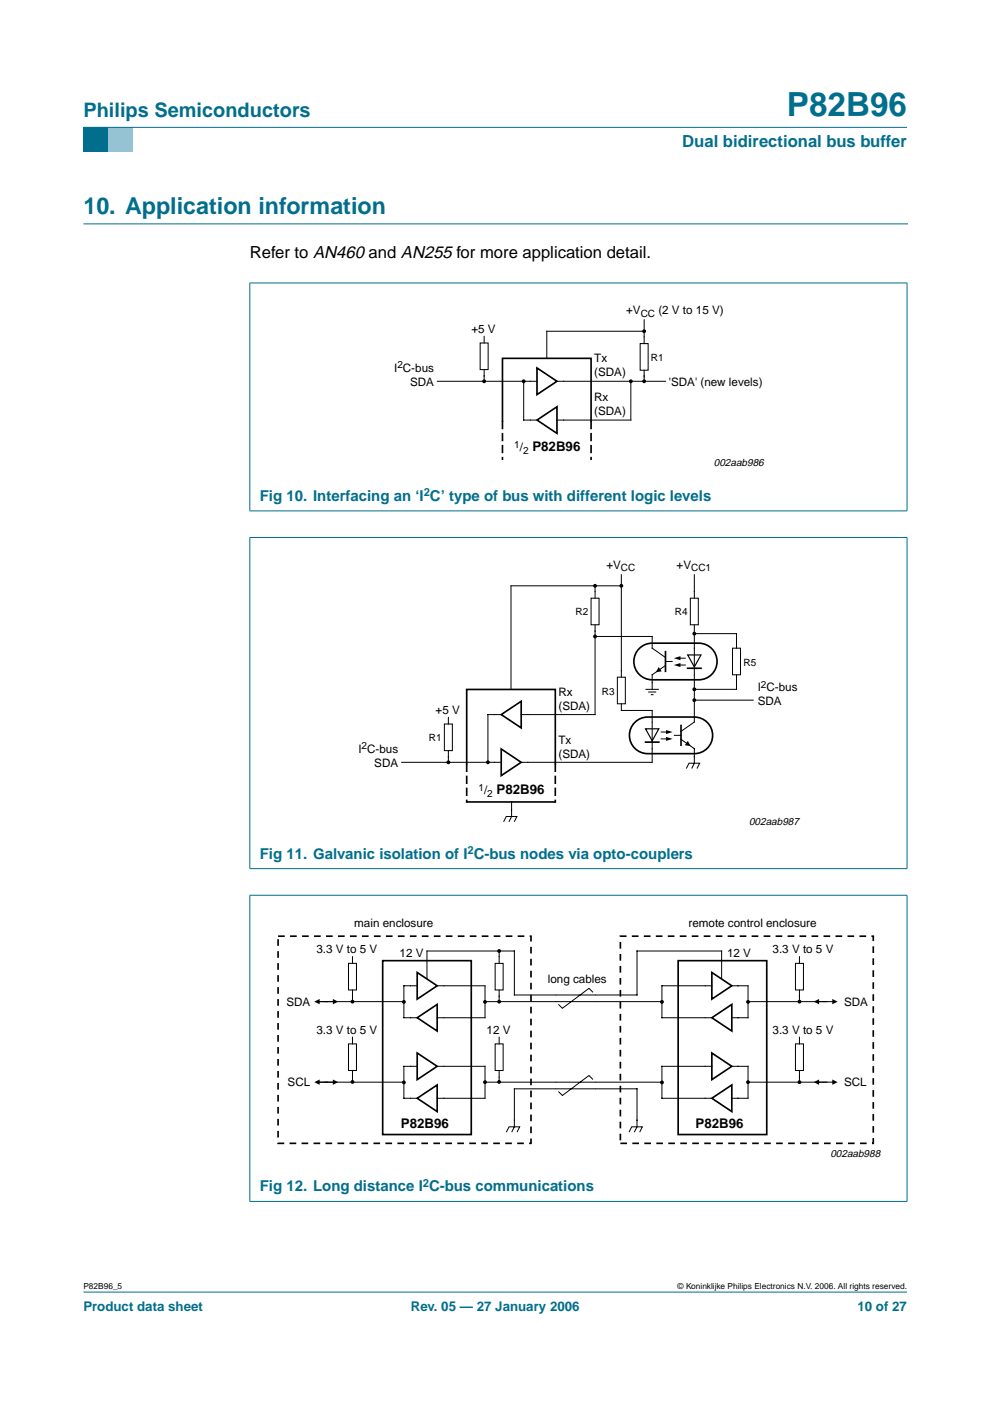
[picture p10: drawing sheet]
<svg xmlns="http://www.w3.org/2000/svg" width="210mm" height="297mm" viewBox="0 0 210 297" stroke-linecap="round" stroke-linejoin="round" font-family="sans-serif">
<path d="M17.7 273.9h174.6z" fill="#006e8c" stroke="#006e8c" stroke-width=".21"/>
<path d="M17.7 27h5.3v5.3h-5.3z" fill-rule="evenodd" fill="#006e8c"/>
<path d="M23 27h5.3v5.3h-5.3z" fill-rule="evenodd" fill="#96c4d6"/>
<g fill="#006e8c" stroke="#006e8c" stroke-width=".21">
<path d="M17.7 27h174.6z"/>
<path d="M53 60v48.3z"/>
<path d="M192.3 60v48.3z"/>
<path d="M52.9 60h139.5z"/>
<path d="M52.9 108.3h139.5z"/>
<path d="M53 114v70.1z"/>
<path d="M192.3 114v70.1z"/>
<path d="M52.9 114h139.5z"/>
<path d="M52.9 184.2h139.5z"/>
<path d="M53 189.9v64.8z"/>
<path d="M192.3 189.9v64.8z"/>
<path d="M52.9 189.8h139.5z"/>
<path d="M52.9 254.7h139.5z"/>
</g>
<path d="M17.7 47.5h174.7" fill="none" stroke="#006e8c" stroke-width=".21"/>
<g fill="none" stroke="#000" stroke-width=".35">
<path d="M113.9 78l4.2 2.8-4.2 2.9zM106.5 89.4v-13.4h18.8v13.4M113.9 89.1l4.2-2.9v5.7zM135.5 137.5a3.9 3.9 0 0 1 2.8-1.1h9.9a3.9 3.9 0 0 1 3.8 3.8 3.9 3.9 0 0 1-3.8 3.9h-9.9a3.9 3.9 0 0 1-3.6-2.4 3.9 3.9 0 0 1 .8-4.2zM141.1 138v4.5M106.3 151.5l4.2-2.8v5.6zM106.3 158.8l4.2 2.8-4.2 2.8zM134.6 153.2a3.9 3.9 0 0 1 2.7-1.2h9.9a3.9 3.9 0 0 1 3.9 3.9 3.9 3.9 0 0 1-3.9 3.9h-9.9a3.9 3.9 0 0 1-3.6-2.4 3.9 3.9 0 0 1 .9-4.2zM136.9 157.3h2.8M144.4 153.7v4.5M145.8 141.7h2.8M99 162.1v-15.9h18.7v15.9"/>
<path d="M99 170h18.7M81.1 203.7h18.8v36.8h-18.8zM88.5 206.2l4.2 2.8-4.2 2.8zM88.5 215.8l4.2-2.8v5.6zM143.8 203.7h18.8v36.8h-18.8zM150.9 206.2l4.3 2.8-4.3 2.8zM150.9 215.8l4.3-2.8v5.6zM88.5 223.3l4.2 2.8-4.2 2.8zM88.5 232.9l4.2-2.9v5.7zM150.9 223.3l4.3 2.8-4.3 2.8zM150.9 232.9l4.3-2.9v5.7z"/>
</g>
<g fill="none" stroke="#000" stroke-width=".21">
<path d="M101.8 72.7h1.7v5.7h-1.7zM102.7 71.3v1.4M102.7 78.4v2.4M135.7 72.9h1.7v5.6h-1.7zM136.6 70.2h-20.7v5.8M136.6 67.8v5.1M136.6 78.5v2.3M92.7 80.8h21.2M111 80.8v8.3h2.9M118.1 80.8h23M133.8 80.8v8.3h-15.7M125.3 126.8h1.7v5.7h-1.7z"/>
<path d="M126.2 134.9h12.1v2.5l2.8 2M126.2 132.5v19h-15.7M126.2 124.2v2.6M131.7 124.2h-23.4v22M131.7 121.9v21.7M143.7 139.5h1.7M146.4 126.8h1.7v5.7h-1.7zM147.2 121.9v4.9M147.2 132.5v1.4M155.3 137.4h1.7v5.7h-1.7zM156.2 137.4v-3.1h-9v18.8l-2.8 2M94.2 153.5h1.7v5.7h-1.7z"/>
<path d="M95.1 152.1v1.4M95.1 159.2v2.4M106.3 151.5h-2.8v10.1M130.9 143.6h1.7v5.6h-1.7zM131.7 149.2v1.4h6.6v11h-27.8M136.9 146.2h2.8M137.4 146.7h1.7M138 147.3h.6M140.1 156.7h1.7M141.1 141.1l-2.8 2v3.1M141.1 140.2h1.4M141.8 155.2h-1.7"/>
<path d="M143 155.9h1.4M144.4 156.8l2.8 1.9v3.1l-.6 1.1M145.4 141h-1.7M147.2 148.4h12.5M156.2 143.1v3.1h-9M85.2 161.6h21.1M106.8 174.2l.5-1.1h2.3l-.6 1.1M108.5 170v3.1l-.6 1.1M145.5 162.9l.6-1.1h2.2l-.5 1.1M67.3 212.4h18.3M73.9 204.3h1.7v5.6h-1.7zM74.7 202.8v1.5"/>
<path d="M74.7 209.9v2.5M74.7 219.9v1.4M88.5 209h-2.9v6.8h2.9M90.5 207.5v-5.9h18.6v9.4h26v-9.4h17.9v5.9M92.7 209h10.1v6.8h-10.1M102.8 212.4h37.5M105 204.3h1.7v5.6h-1.7zM105.8 201.6v2.7M105.8 209.9v2.5M105.8 219.9v1.4M125.7 210.4l-.8-.9-5.7 4.3-.8-.9M150.9 209h-10.6v6.8h10.6"/>
<path d="M155.2 209h3.4v6.8h-3.4M158.6 212.4h18.3M168.7 204.3h1.6v5.6h-1.6zM169.5 202.8v1.5M169.5 209.9v2.5M169.5 219.9v1.4M67.3 229.4h18.3M73.9 221.3h1.7v5.7h-1.7zM74.7 227v2.4M88.5 226.1h-2.9v6.8h2.9M92.7 226.1h10.1v6.8h-10.1M102.8 229.4h37.5"/>
<path d="M105 221.3h1.7v5.7h-1.7zM105.8 227v2.4M125.7 228.9l-.8-.9-5.7 4.3-.8-.9M150.9 226.1h-10.6v6.8h10.6M155.2 226.1h3.4v6.8h-3.4M168.7 221.3h1.6v5.7h-1.6zM169.5 227v2.4M176.9 229.4h-18.3M107.4 240l.5-1.1h2.3l-.6 1.1M108.5 240l.6-1.1v-8h26v8l-.6 1.1M133.4 240l.5-1.1h2.3l-.6 1.1"/>
</g>
<g fill="#000" stroke="#000" stroke-width=".25">
<circle cx="136.6" cy="70.2" r=".28"/>
<circle cx="102.6" cy="80.8" r=".28"/>
<circle cx="111" cy="80.8" r=".28"/>
<circle cx="133.8" cy="80.8" r=".28"/>
<circle cx="136.6" cy="80.8" r=".28"/>
<circle cx="126.2" cy="124.2" r=".28"/>
<circle cx="126.2" cy="134.9" r=".28"/>
<circle cx="131.7" cy="124.2" r=".28"/>
<circle cx="147.2" cy="134.3" r=".28"/>
<circle cx="147.2" cy="146.1" r=".28"/>
<circle cx="147.2" cy="148.4" r=".28"/>
<circle cx="95.1" cy="161.6" r=".28"/>
<circle cx="103.5" cy="161.6" r=".28"/>
<circle cx="74.7" cy="212.4" r=".28"/>
<circle cx="85.6" cy="212.4" r=".28"/>
<circle cx="102.8" cy="212.4" r=".28"/>
<circle cx="105.8" cy="212.4" r=".28"/>
<circle cx="105.8" cy="201.6" r=".28"/>
<circle cx="140.3" cy="212.4" r=".28"/>
<circle cx="158.6" cy="212.4" r=".28"/>
<circle cx="169.5" cy="212.4" r=".28"/>
<circle cx="74.7" cy="229.4" r=".28"/>
<circle cx="85.6" cy="229.5" r=".28"/>
<circle cx="102.8" cy="229.4" r=".28"/>
<circle cx="105.8" cy="229.4" r=".28"/>
<circle cx="140.3" cy="229.5" r=".28"/>
<circle cx="158.6" cy="229.4" r=".28"/>
<circle cx="169.5" cy="229.4" r=".28"/>
</g>
<path d="M106.5 89.4v8M125.3 89.4v8M99 162.1v7.9M117.7 162.1v7.9" fill="none" stroke="#000" stroke-width=".35" stroke-dasharray="1.4 1.1"/>
<path d="M145.8 138.9h2.8l-1.4 2.5zM136.9 154.5h2.8l-1.4 2.6z" fill="none" stroke="#000" stroke-width=".25"/>
<g fill="#000">
<path d="M142.9 139.5l1.4-.4v.9zM139.7 141.4l.6 .9-1.2 .2zM141.2 156.2l1.4 .5-1.4 .4zM141.2 154.8l1.4 .4-1.4 .4zM142.9 141l1.4-.4v.8zM145.8 157.1l.6 1.1-1.2-.2zM66.6 212.4l1.2-.6v1.1zM70.6 211.8l1.1 .6-1.1 .5zM172.5 212.4l1.2-.6v1.1zM176.5 211.8l1.1 .6-1.1 .5zM66.6 229.4l1.2-.5v1.1zM70.6 228.9l1.1 .5-1.1 .6z"/>
<path d="M172.5 229.4l1.2-.5v1.1zM176.5 228.9l1.1 .5-1.1 .6z"/>
</g>
<path d="M59 198.5h53.6v43.9h-53.6zM131.5 198.5h53.7v43.9h-53.7z" fill="none" stroke="#000" stroke-width=".35" stroke-dasharray="1.4 1.1" stroke-linecap="butt"/>
<text font-size="7.1" fill="#006e8c" x="166.8" y="24.7">P82B96</text>
<text font-size="4.9" fill="#006e8c" x="17.7" y="45.5">10. Application information</text>
<text font-size="4.2" fill="#006e8c" x="17.7" y="24.9">Philips Semiconductors</text>
<text font-size="3.5" fill="#006e8c" x="144.7" y="31.1">Dual bidirectional bus buffer</text>
<text font-size="3.5" x="53" y="54.8">Refer to AN460 and AN255 for more application detail.</text>
<g font-size="3.2" fill="#006e8c">
<text x="55.1" y="106.2">Fig 10. Interfacing an ‘I C’ type of bus with different logic levels</text>
<text x="55.1" y="182.1">Fig 11. Galvanic isolation of I C-bus nodes via opto-couplers</text>
<text x="55.1" y="252.6">Fig 12. Long distance I C-bus communications</text>
</g>
<g font-size="2.8">
<text x="112.9" y="95.7">P82B96</text>
<text x="105.3" y="168.4">P82B96</text>
<text x="85" y="239.1">P82B96</text>
<text x="147.5" y="239.1">P82B96</text>
</g>
<g font-size="2.8" fill="#006e8c">
<text x="17.7" y="278">Product data sheet</text>
<text x="87.1" y="278">Rev. 05 — 27 January 2006</text>
<text x="181.8" y="278">10 of 27</text>
</g>
<g font-size="2.5">
<text x="99.9" y="70.5">+5 V</text>
<text x="132.8" y="66.6">+V</text>
<text x="139.6" y="66.6">(2 V to 15 V)</text>
<text x="126" y="76.8">Tx</text>
<text x="83.6" y="78.8">I C-bus</text>
<text x="86.9" y="81.8">SDA</text>
<text x="126" y="79.8">(SDA)</text>
<text x="141.8" y="81.8">'SDA' (new levels)</text>
<text x="126" y="84.9">Rx</text>
<text x="126" y="87.9">(SDA)</text>
<text x="110.2" y="95.7">/</text>
<text x="128.6" y="120.6">+V</text>
<text x="143.4" y="120.6">+V</text>
<text x="118.4" y="147.5">Rx</text>
<text x="160.6" y="149.5">SDA</text>
<text x="160.6" y="146.6">I C-bus</text>
<text x="92.4" y="151.3">+5 V</text>
<text x="118.4" y="150.5">(SDA)</text>
<text x="76" y="159.6">I C-bus</text>
<text x="118.4" y="157.7">Tx</text>
<text x="118.4" y="160.7">(SDA)</text>
<text x="79.4" y="162.6">SDA</text>
<text x="102.6" y="168.4">/</text>
<text x="75.1" y="196.6">main enclosure</text>
<text x="146" y="196.6">remote control enclosure</text>
<text x="67.1" y="202.1">3.3 V to 5 V</text>
<text x="84.7" y="202.8">12 V</text>
<text x="154.2" y="202.8">12 V</text>
<text x="163.8" y="202.1">3.3 V to 5 V</text>
<text x="116.2" y="208.4">long cables</text>
<text x="60.7" y="213.3">SDA</text>
<text x="179" y="213.3">SDA</text>
<text x="67.1" y="219.1">3.3 V to 5 V</text>
<text x="103.2" y="219.1">12 V</text>
<text x="163.8" y="219.1">3.3 V to 5 V</text>
<text x="61" y="230.2">SCL</text>
<text x="179" y="230.2">SCL</text>
</g>
<g font-size="2.4" fill="#006e8c">
<text x="89.8" y="105.3">2</text>
<text x="99.1" y="181.1">2</text>
<text x="89.7" y="251.7">2</text>
</g>
<g font-size="2.2">
<text x="151.4" y="98.8">002aab986</text>
<text x="158.8" y="174.8">002aab987</text>
<text x="176.1" y="245.2">002aab988</text>
</g>
<g font-size="2.1">
<text x="135.8" y="67.1">CC</text>
<text x="138" y="76.4">R1</text>
<text x="84.3" y="78">2</text>
<text x="109" y="95">1</text>
<text x="110.9" y="96.2">2</text>
<text x="131.7" y="121.1">CC</text>
<text x="146.5" y="121.1">CC1</text>
<text x="122.1" y="130.4">R2</text>
<text x="143.1" y="130.4">R4</text>
<text x="157.6" y="141.1">R5</text>
<text x="127.6" y="147.2">R3</text>
<text x="161.3" y="145.8">2</text>
<text x="76.7" y="158.8">2</text>
<text x="90.9" y="157.2">R1</text>
<text x="101.5" y="167.6">1</text>
<text x="103.3" y="168.9">2</text>
</g>
<g font-size="1.8">
<text x="17.7" y="273.4">P82B96_5</text>
<text x="143.7" y="273.4">© Koninklijke Philips Electronics N.V. 2006. All rights reserved.</text>
</g>
</svg>
